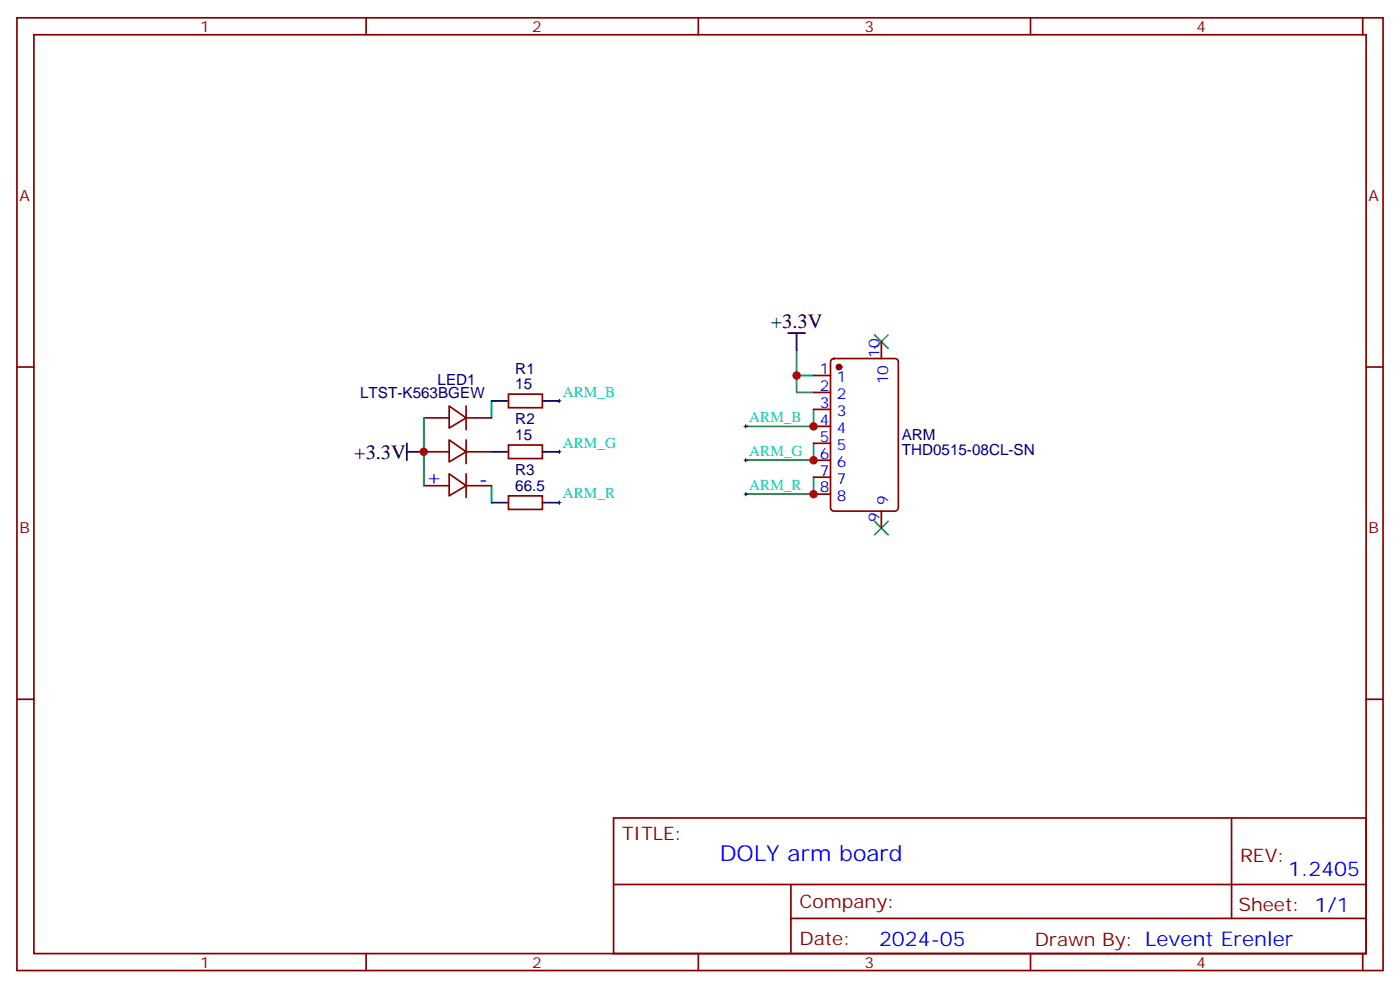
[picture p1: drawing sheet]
<svg xmlns="http://www.w3.org/2000/svg" width="291mm" height="206mm" viewBox="0 0 291 206" stroke-linecap="round" stroke-linejoin="round" font-family="sans-serif">
<g fill="none" stroke="#870000" stroke-width=".35">
<path d="M3.5 3.7h284.4v198.3h-284.4zM7.1 7.2h277.2v191.2h-277.2zM76.2 3.7v3.5M145.3 3.7v3.5M214.5 3.7v3.5M283.6 3.7v3.5M3.5 76.4h3.6M169.3 78.1h3.6M173.1 74.8l.5-.2h12.7a.71 .71 0 0 1 .7 .7v30.4a.76 .76 0 0 1-.7 .7h-12.7a.76 .76 0 0 1-.7-.7v-30.4zM183.4 71.1v3.5M284.3 76.4h3.6M88.2 94h5.3"/>
<path d="M88.2 87h5.3M93.5 98.6l3.5 2.5-3.5 2.1zM93.5 91.5l3.5 2.5-3.5 2.1zM93.5 84.5l3.5 2.5-3.5 2.1zM97 84.5v4.9M97 91.5v5M97 98.6v4.9M97 94h5.3M97 87h5.3M105.8 92.6h7.1v2.8h-7.1zM105.8 82h7.1v2.8h-7.1zM169.3 81.7h3.6"/>
<path d="M169.3 85.2h3.6M169.3 88.7h3.6M169.3 92.3h3.6M169.3 95.8h3.6M169.3 99.3h3.6M88.2 101.1h5.3M97 101.1h5.3M105.8 103.2h7.1v2.8h-7.1zM169.3 102.8h3.6M183.4 106.4v3.5M3.5 145.5h3.6M284.3 145.5h3.6"/>
<path d="M127.7 170.2h156.6v28.2h-156.6zM256.3 170.2v20.9M76.2 198.4v3.6M127.7 184.1h156.5M145.3 198.4v3.6M164.6 191.1h119.6M164.6 184.1v14.1M214.5 198.4v3.6M283.6 198.4v3.6"/>
</g>
<path d="M116.1 94h.7M116.1 83.4h.7M116.4 83.1v.7M116.4 93.7v.7M154.9 95.8h.7M154.9 88.7h.7M155.2 88.4v.7M155.2 95.4v.7M116.1 104.6h.7M116.4 104.2v.8M154.9 102.8h.7M155.2 102.5v.7" fill="none" stroke="#000" stroke-width=".21"/>
<path d="M164 69.3h3.6M165.8 69.3v3.5M84.7 94h3.5M84.7 92.3v3.5M102.3 94h3.5M102.3 83.4h3.5M112.9 94h3.5M112.9 83.4h3.5M102.3 104.6h3.5M112.9 104.6h3.5" fill="none" stroke="#000" stroke-width=".35"/>
<path d="M165.8 78.1v3.6h3.5M165.8 72.8v5.3h3.5M88.2 87v14.1M102.3 83.4v3.6M169.3 85.2v3.5h-14.1M169.3 92.3v3.5h-14.1M169.3 99.3v3.5h-14.1M102.3 101.1v3.5" fill="none" stroke="#008700" stroke-width=".35"/>
<path d="M182 69.7l2.9 2.8M184.9 69.7l-2.9 2.8M182 108.5l2.9 2.8M184.9 108.5l-2.9 2.8" fill="none" stroke="#3c3" stroke-width=".35"/>
<circle cx="174.6" cy="76.4" r=".53" fill="#870000" stroke="#870000" stroke-width=".35"/>
<g fill="#c00">
<circle cx="88.2" cy="94" r=".88"/>
<circle cx="169.3" cy="88.7" r=".88"/>
<circle cx="169.3" cy="95.8" r=".88"/>
<circle cx="169.3" cy="102.8" r=".88"/>
<circle cx="165.8" cy="78.1" r=".88"/>
</g>
<text font-size="4.6" fill="#00f" x="149.8" y="179.2">DOLY arm board</text>
<g font-size="4.2">
<text x="160.4" y="68.2">+3.3V</text>
<text x="73.7" y="95.5">+3.3V</text>
</g>
<g font-size="4.2" fill="#00f">
<text x="88.6" y="100.8">+</text>
<text x="99.7" y="101.1">-</text>
<text x="268.1" y="182.2">1.2405</text>
<text x="183" y="196.8">2024-05</text>
</g>
<g font-size="3.9" fill="#800">
<text x="129.5" y="174.8">TITLE:</text>
<text x="258.1" y="179.5">REV:</text>
<text x="166.4" y="189">Company:</text>
<text x="257.7" y="189.6">Sheet: 1/1</text>
<text x="166.4" y="196.7">Date:</text>
<text x="215.4" y="196.8">Drawn By: Levent Erenler</text>
</g>
<g font-size="3.2" fill="#800">
<text x="41.6" y="6.7">1</text>
<text x="110.8" y="6.7">2</text>
<text x="179.9" y="6.7">3</text>
<text x="249.1" y="6.7">4</text>
<text x="4.1" y="41.8">A</text>
<text x="284.9" y="41.8">A</text>
<text x="4.1" y="110.9">B</text>
<text x="284.9" y="110.9">B</text>
<text x="41.6" y="201.4">1</text>
<text x="110.8" y="201.4">2</text>
<text x="179.9" y="201.4">3</text>
<text x="249.1" y="201.4">4</text>
</g>
<g font-size="3.2" fill="#000080">
<text x="107.3" y="77.7">R1</text>
<text x="75" y="82.8">LTST-K563BGEW</text>
<text x="91.1" y="80.2">LED1</text>
<text x="107.3" y="81">15</text>
<text x="107.3" y="88.3">R2</text>
<text x="107.3" y="91.5">15</text>
<text x="187.7" y="94.6">THD0515-08CL-SN</text>
<text x="187.7" y="91.5">ARM</text>
<text x="107.3" y="98.9">R3</text>
<text x="107.3" y="102.1">66.5</text>
</g>
<g font-size="3.2" fill="#00f">
<text x="170.7" y="77.8">1</text>
<text x="183.1" y="74.4" transform="rotate(-90 183.1 74.4)">10</text>
<text x="170.7" y="81.3">2</text>
<text x="174.2" y="79.6">1</text>
<text x="174.2" y="83.1">2</text>
<text x="184.9" y="80" transform="rotate(-90 184.9 80)">10</text>
<text x="170.7" y="84.8">3</text>
<text x="170.7" y="88.4">4</text>
<text x="174.2" y="86.6">3</text>
<text x="170.7" y="91.9">5</text>
<text x="170.7" y="95.4">6</text>
<text x="174.2" y="90.1">4</text>
<text x="174.2" y="93.7">5</text>
<text x="170.7" y="99">7</text>
<text x="174.2" y="97.2">6</text>
<text x="174.2" y="100.7">7</text>
<text x="170.7" y="102.5">8</text>
<text x="174.2" y="104.2">8</text>
<text x="184.9" y="105.1" transform="rotate(-90 184.9 105.1)">9</text>
<text x="183.1" y="108.6" transform="rotate(-90 183.1 108.6)">9</text>
</g>
<g font-size="3.2" fill="#0cc">
<text x="117.1" y="82.5">ARM_B</text>
<text x="155.9" y="87.8">ARM_B</text>
<text x="117.1" y="93.1">ARM_G</text>
<text x="155.9" y="94.9">ARM_G</text>
<text x="155.9" y="102">ARM_R</text>
<text x="117.1" y="103.7">ARM_R</text>
</g>
</svg>
